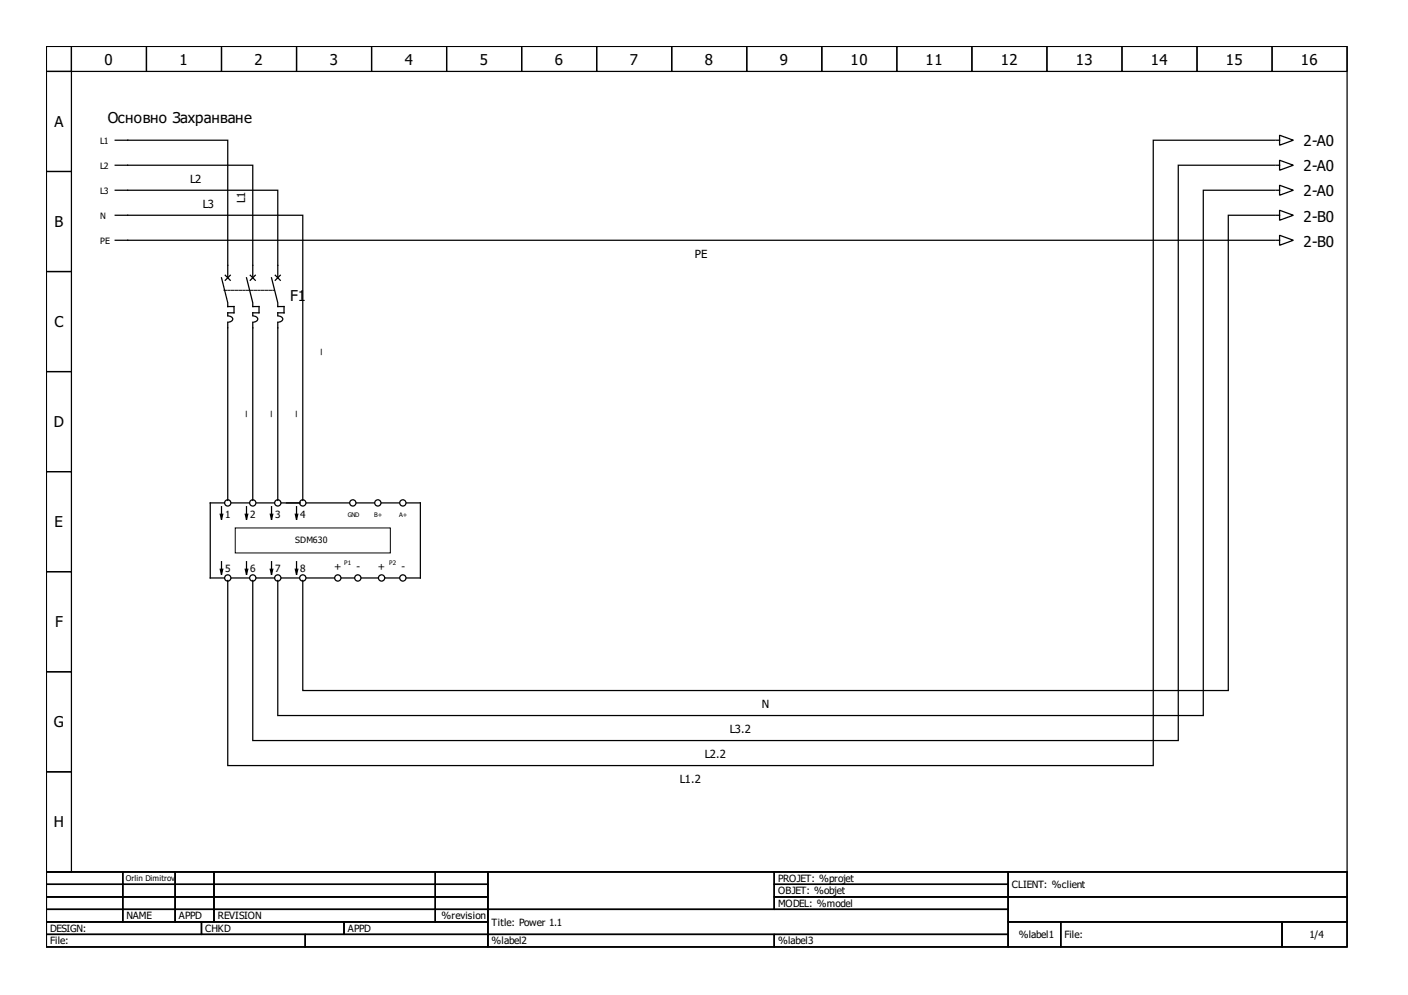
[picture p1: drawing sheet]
<svg xmlns="http://www.w3.org/2000/svg" width="297mm" height="210mm" viewBox="0 0 297 210" stroke-linecap="round" stroke-linejoin="round" font-family="sans-serif">
<g fill="none" stroke="#000" stroke-width=".26">
<path d="M9.8 9.8h274.4v174.1h-274.4zM9.8 9.8h5.3v5.3h-5.3zM9.8 15.1h5.3v21.1h-5.3zM15.1 9.8h15.8v5.3h-15.8zM30.9 9.8h15.8v5.3h-15.8zM46.7 9.8h15.9v5.3h-15.9zM62.6 9.8h15.8v5.3h-15.8zM78.4 9.8h15.8v5.3h-15.8zM94.2 9.8h15.9v5.3h-15.9zM110.1 9.8h15.8v5.3h-15.8zM125.9 9.8h15.8v5.3h-15.8zM141.7 9.8h15.8v5.3h-15.8z"/>
<path d="M157.5 9.8h15.9v5.3h-15.9zM173.4 9.8h15.8v5.3h-15.8zM189.2 9.8h15.8v5.3h-15.8zM205 9.8h15.9v5.3h-15.9zM220.9 9.8h15.8v5.3h-15.8zM236.7 9.8h15.8v5.3h-15.8zM252.5 9.8h15.9v5.3h-15.9zM268.4 9.8h15.8v5.3h-15.8zM9.8 36.2h5.3v21.1h-5.3zM24.3 34.9h29v23.7M24.3 29.6h23.7v29M268.9 34.9h-20.3v121.3h-195.3v-33.7"/>
<path d="M268.9 29.6h-25.6v131.9h-195.3v-39M269.2 29.6h.7M269.2 34.9h.7M269.9 28.5l2.9 1.1-2.9 1zM269.9 39.1l2.9 1-2.9 1.1zM269.9 33.8l2.9 1.1-2.9 1zM9.8 57.3h5.3v21.1h-5.3zM24.3 40.1h34.3v18.5M24.3 45.4h39.6v60.2M46.7 58.6l1.3 5.3v.8h1.4v1.3h-1.4v.5M47.5 58.1l1.1 1M48.6 58.1l-1.1 1"/>
<path d="M52 58.6l1.3 5.3v.8h1.3v1.3h-1.3v.5M52.8 58.1l1.1 1M53.9 58.1l-1.1 1M57.3 58.6l1.3 5.3v.8h1.3v1.3h-1.3v.5M58.1 58.1l1 1M59.1 58.1l-1 1M268.9 50.7h-244.6M268.9 40.1h-15v110.8h-195.3v-28.4M268.9 45.4h-9.8v100.3h-195.2v-23.2M269.2 50.7h.7M269.2 45.4h.7M269.2 40.1h.7"/>
<path d="M269.9 49.6l2.9 1.1-2.9 1zM269.9 44.4l2.9 1-2.9 1.1zM9.8 78.4h5.3v21.1h-5.3zM48 66.6a.79 .79 0 0 1 1 1l-.5 .3-.5 .1M48 68.1v37.5M53.3 66.6a.79 .79 0 0 1 1 1l-.6 .3-.4 .1M53.3 68.1v37.5M58.6 66.6a.79 .79 0 0 1 1 1l-.6 .3-.4 .1M58.6 68.1v37.5M9.8 99.5h5.3v21.1h-5.3zM46.5 108.5l.2 1M46.7 106.9v2.6"/>
<path d="M46.7 118.5v2.6M47 108.5l-.3 1M47.3 106.1h-2.9v15.8h2.9M48.8 106.1h3.7M51.7 108.5l.3 1M52 106.9v2.6M52 118.5v2.6M52.3 108.5l-.3 1M54.1 106.1h3.7M57 108.5l.3 1M57.3 106.9v2.6M57.3 118.5v2.6"/>
<path d="M57.5 108.5l-.2 1M59.4 106.1h4M62.3 108.5l.3 1M62.6 106.9v2.6M62.6 118.5v2.6M62.8 108.5l-.2 1M64.7 106.1h8.9M75.2 106.1h3.7M80.5 106.1h3.7M85.8 106.1h2.9v15.8h-2.9M9.8 120.6h5.3v21.1h-5.3zM46.5 120.1l.2 1"/>
<path d="M47 120.1l-.3 1M48.8 121.9h3.7M51.7 120.1l.3 1M52.3 120.1l-.3 1M54.1 121.9h3.7M57 120.1l.3 1M57.5 120.1l-.2 1M59.4 121.9h3.7M62.3 120.1l.3 1M62.8 120.1l-.2 1M64.7 121.9h5.8M72.1 121.9h2.6"/>
<path d="M76.3 121.9h3.4M81.3 121.9h2.9M9.8 141.7h5.3v21.1h-5.3zM9.8 162.8h5.3v21.1h-5.3zM9.8 183.9h274.4v15.9h-274.4zM9.8 183.9h16.1v2.7h-16.1zM9.8 186.6h16.1v2.6h-16.1zM9.8 189.2h16.1v2.6h-16.1zM9.8 191.8h16.1v2.7h-16.1zM9.8 194.5h32.7v2.6h-32.7zM9.8 197.1h54.6v2.7h-54.6zM25.9 183.9h11.1v2.7h-11.1z"/>
<path d="M25.9 186.6h11.1v2.6h-11.1zM25.9 189.2h11.1v2.6h-11.1zM25.9 191.8h11.1v2.7h-11.1zM37 183.9h8.1v2.7h-8.1zM37 186.6h8.1v2.6h-8.1zM37 189.2h8.1v2.6h-8.1zM37 191.8h8.1v2.7h-8.1zM42.5 194.5h30.1v2.6h-30.1zM45.1 183.9h46.7v2.7h-46.7zM45.1 186.6h46.7v2.6h-46.7zM45.1 189.2h46.7v2.6h-46.7zM45.1 191.8h46.7v2.7h-46.7z"/>
<path d="M64.4 197.1h38.5v2.7h-38.5zM72.6 194.5h30.3v2.6h-30.3zM91.8 183.9h11.1v2.7h-11.1zM91.8 186.6h11.1v2.6h-11.1zM91.8 189.2h11.1v2.6h-11.1zM91.8 191.8h11.1v2.7h-11.1zM102.9 183.9h60.4v7.9h-60.4zM102.9 191.8h109.8v5.3h-109.8zM102.9 197.1h60.4v2.7h-60.4zM163.3 183.9h49.4v2.7h-49.4zM163.3 186.6h49.4v2.6h-49.4zM163.3 189.2h49.4v2.6h-49.4z"/>
<path d="M163.3 197.1h49.4v2.7h-49.4zM212.7 183.9h71.5v5.3h-71.5zM212.7 189.2h71.5v5.3h-71.5zM212.7 194.5h11.1v5.3h-11.1zM223.8 194.5h46.7v5.3h-46.7zM270.5 194.5h13.7v5.3h-13.7z"/>
<circle cx="48" cy="106.1" r=".66"/>
<circle cx="53.3" cy="106.1" r=".66"/>
<circle cx="58.6" cy="106.1" r=".66"/>
<circle cx="63.9" cy="106.1" r=".66"/>
<circle cx="74.4" cy="106.1" r=".66"/>
<circle cx="79.7" cy="106.1" r=".66"/>
<circle cx="85" cy="106.1" r=".66"/>
<circle cx="48" cy="121.9" r=".66"/>
<circle cx="53.3" cy="121.9" r=".66"/>
<circle cx="58.6" cy="121.9" r=".66"/>
<circle cx="63.9" cy="121.9" r=".66"/>
<circle cx="71.3" cy="121.9" r=".66"/>
<circle cx="75.5" cy="121.9" r=".66"/>
<circle cx="80.5" cy="121.9" r=".66"/>
<circle cx="85" cy="121.9" r=".66"/>
</g>
<path d="M47.3 61.2h10.5" fill="none" stroke="#000" stroke-width=".21" stroke-dasharray=".5 .3"/>
<path d="M49.6 111.4h32.7v5.2h-32.7z" fill="none" stroke="#000" stroke-width=".21"/>
<g font-size="3.2">
<text x="22.1" y="13.6">0</text>
<text x="37.9" y="13.6">1</text>
<text x="53.7" y="13.6">2</text>
<text x="69.6" y="13.6">3</text>
<text x="85.4" y="13.6">4</text>
<text x="101.2" y="13.6">5</text>
<text x="117" y="13.6">6</text>
<text x="132.9" y="13.6">7</text>
<text x="148.7" y="13.6">8</text>
<text x="164.5" y="13.6">9</text>
<text x="179.4" y="13.6">10</text>
<text x="195.3" y="13.6">11</text>
<text x="211.1" y="13.6">12</text>
<text x="226.9" y="13.6">13</text>
<text x="242.8" y="13.6">14</text>
<text x="258.6" y="13.6">15</text>
<text x="274.4" y="13.6">16</text>
<text x="11.5" y="26.8">A</text>
<text x="22.7" y="25.9">Основно Захранване</text>
<text x="275" y="30.9">2-A0</text>
<text x="275" y="41.5">2-A0</text>
<text x="275" y="36.2">2-A0</text>
<text x="11.5" y="47.9">B</text>
<text x="275" y="46.7">2-B0</text>
<text x="275" y="52">2-B0</text>
<text x="61.2" y="63.4">F1</text>
<text x="11.5" y="69">C</text>
<text x="11.4" y="90.1">D</text>
<text x="11.5" y="111.2">E</text>
<text x="11.6" y="132.3">F</text>
<text x="11.4" y="153.5">G</text>
<text x="11.4" y="174.6">H</text>
</g>
<g font-size="2.4">
<text x="40.1" y="38.5">L2</text>
<text x="42.8" y="43.8">L3</text>
<text x="51.7" y="42.8" transform="rotate(-90 51.7 42.8)">L1</text>
<text x="146.6" y="54.4">PE</text>
<text x="67.6" y="75" transform="rotate(-90 67.6 75)">_</text>
<text x="51.7" y="88" transform="rotate(-90 51.7 88)">_</text>
<text x="57" y="88" transform="rotate(-90 57 88)">_</text>
<text x="62.3" y="88" transform="rotate(-90 62.3 88)">_</text>
<text x="160.7" y="149.4">N</text>
<text x="154" y="154.6">L3.2</text>
<text x="148.7" y="159.9">L2.2</text>
<text x="143.4" y="165.2">L1.2</text>
</g>
<g font-size="2.1">
<text x="47.5" y="109.3">1</text>
<text x="52.8" y="109.3">2</text>
<text x="58.1" y="109.3">3</text>
<text x="63.4" y="109.3">4</text>
<text x="47.5" y="120.6">5</text>
<text x="52.8" y="120.6">6</text>
<text x="58.1" y="120.6">7</text>
<text x="63.4" y="120.6">8</text>
<text x="70.5" y="120.3">+</text>
<text x="75.2" y="120.3">-</text>
<text x="79.7" y="120.3">+</text>
<text x="84.7" y="120.3">-</text>
<text x="164.1" y="186">PROJET: %projet</text>
<text x="164.1" y="188.7">OBJET: %objet</text>
<text x="164.1" y="191.3">MODEL: %model</text>
<text x="213.5" y="187.4">CLIENT: %client</text>
<text x="10.6" y="196.6">DESIGN:</text>
<text x="26.7" y="194">NAME</text>
<text x="37.8" y="194">APPD</text>
<text x="43.3" y="196.6">CHKD</text>
<text x="45.9" y="194">REVISION</text>
<text x="73.4" y="196.6">APPD</text>
<text x="93.2" y="194">%revision</text>
<text x="103.7" y="195.3">Title: Power 1.1</text>
<text x="214.9" y="197.9">%label1</text>
<text x="224.6" y="197.9">File:</text>
<text x="276.3" y="197.9">1/4</text>
<text x="10.6" y="199.2">File:</text>
<text x="103.7" y="199.2">%label2</text>
<text x="164.1" y="199.2">%label3</text>
</g>
<g font-size="1.8">
<text x="21.1" y="35.6">L2</text>
<text x="21.1" y="30.4">L1</text>
<text x="21.1" y="40.9">L3</text>
<text x="21.1" y="46.2">N</text>
<text x="21.1" y="51.5">PE</text>
<text x="62.3" y="114.5">SDM630</text>
</g>
<text font-size="1.7" x="26.5" y="185.9">Orlin Dimitrov</text>
<g font-size="1.3">
<text x="73.4" y="109">GND</text>
<text x="78.9" y="109">B+</text>
<text x="84.2" y="109">A+</text>
<text x="72.6" y="119.3">P1</text>
<text x="82.1" y="119.3">P2</text>
</g>
</svg>
